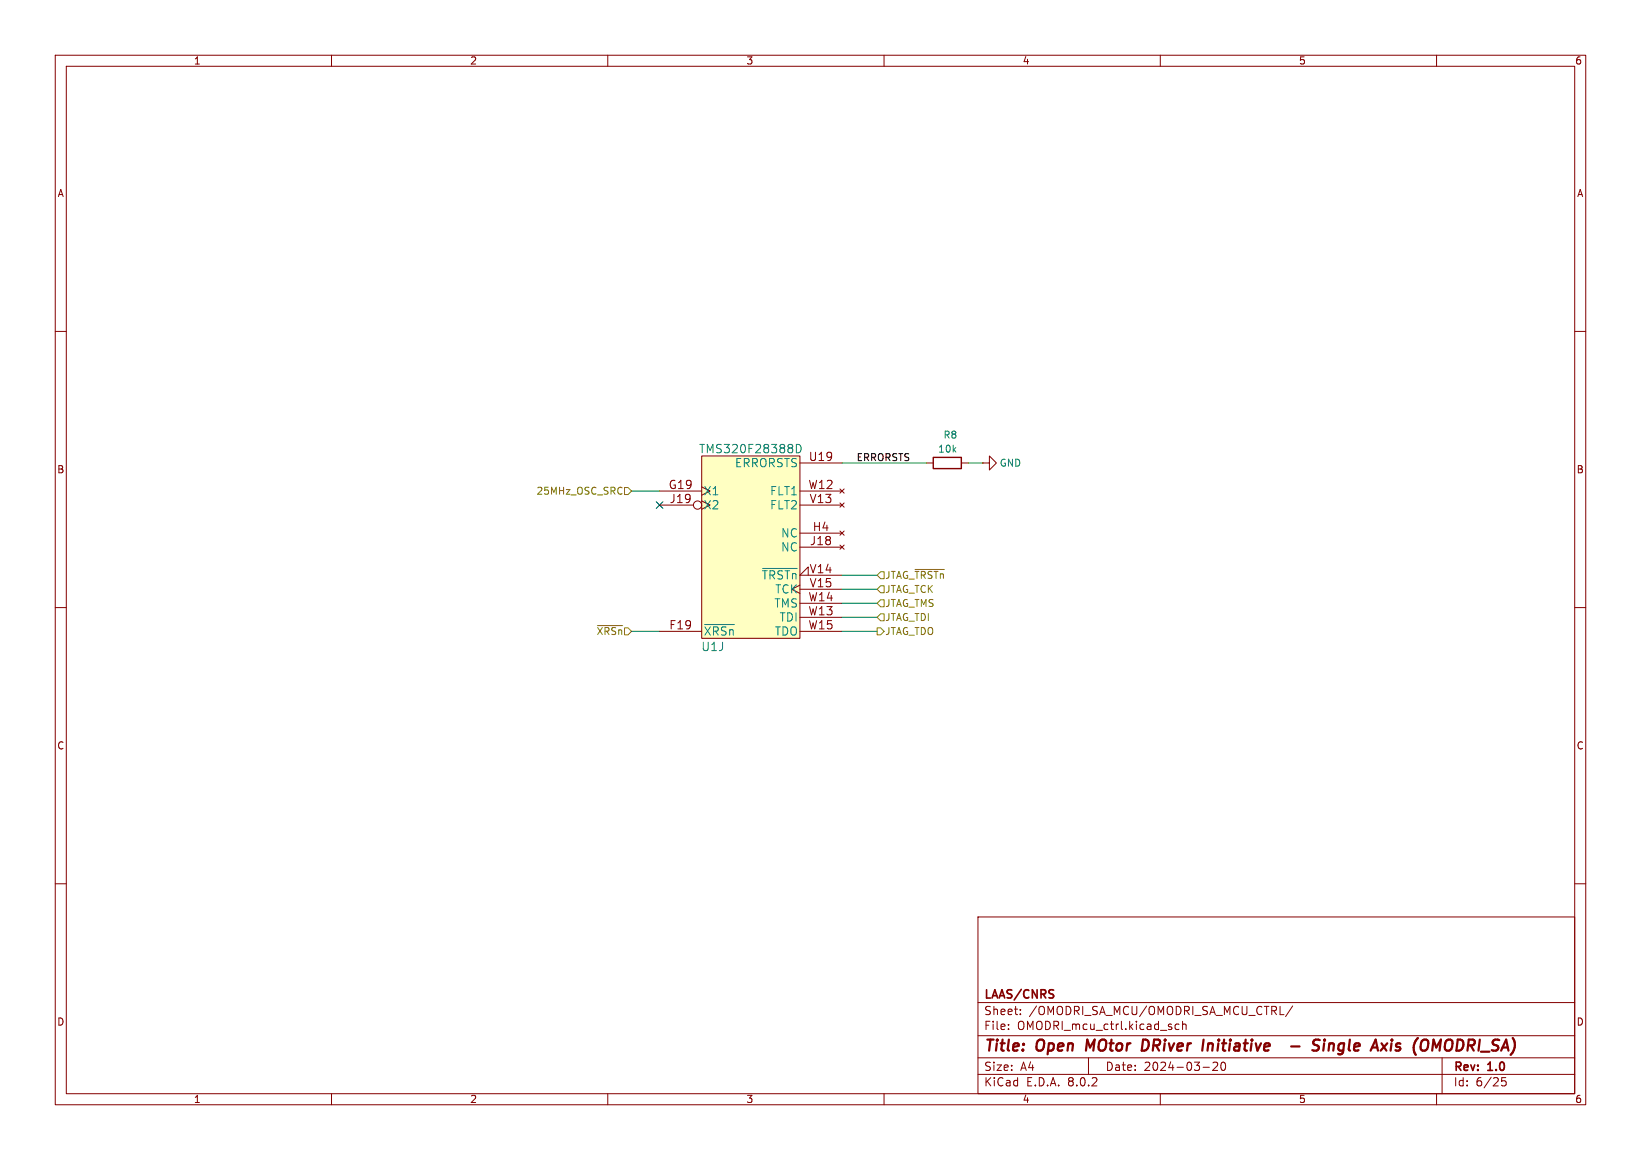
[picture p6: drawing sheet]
<svg xmlns="http://www.w3.org/2000/svg" width="297mm" height="210mm" viewBox="0 0 297 210" stroke-linecap="round" stroke-linejoin="round" font-family="sans-serif">
<g fill="none" stroke="#840000" stroke-width=".18">
<path d="M10 10h277v190h-277zM12 12h273v186h-273zM60 10v2M110 10v2M160 10v2M210 10v2M260 10v2M10 60h2M285 60h2M167.6 83.8h1.3M174 83.8h1.3M177.8 83.8h1.3v-1.2l1.2 1.2-1.2 1.3v-1.3"/>
<path d="M177.8 83.8h.1M10 110h2M285 110h2M10 160h2M285 160h2M177 166h108v32h-108zM60 198v2M110 198v2M160 198v2M177 194.5h108M177 191.5h108M177 187.5h108"/>
<path d="M177 181.5h108M182.5 186.3v.1M182.5 185.5v.1M184.7 183.6v.1M184.7 182.8v.1M197 191.5v3M210 198v2M213.4 185.5l-.4-.1-.3 .3v.4l.1 .2h.6M214 185.5l.2-.1 .4 .1 .1 .9M214 184.9v1.5M217.7 193.2h1.2M219.5 192.4l.6-.1 .2 .1 .1 .3-.9 1.1h.9"/>
<path d="M221.2 192.4l.1-.1a.8 .8 0 0 1 .5 .7 .8 .8 0 0 1-.5 .8 1 1 0 0 1-.1-1.4zM231.7 183.7h.7M234 182.1l-1.3 2M260 198v2M261 191.5v6.5M272.5 195.1h-.7l-.1 .7 .3-.1h.5l.1 .3-.1 .5-.2 .1-.6-.1"/>
</g>
<g fill="none" stroke="#840000" stroke-width=".4">
<path d="M196.8 188.2l-.3 2M207.6 188.3l-.7-.1-.3 2h.5l.5-.3M218.7 188.9l-.2 1.3M219.3 188.9l-.6 .2M233.7 189.4h1.5M238.9 188.3a.85 .85 0 0 0-1.1 .1l-.1 .4v.2M239.7 188.9l-.2 1.3M239.7 188.2v.2M239.7 188.2l-.1 .1 .1 .1M239.7 188.2l.1 .1-.1 .1M240.6 189.1a.49 .49 0 0 1 .8 .1l-.1 1M240.6 188.9l-.2 1.3"/>
<path d="M251.9 188.2l-.1 .1 .1 .1M251.9 188.2l.1 .1-.1 .1M251.9 188.2v.2M252.6 190.1l.5 .1M253.3 188.9l-.5 .1-.1 .3v.1l.5 .1M261.6 188.9l-.1 1"/>
</g>
<path d="M168.9 82.8h5.1v2h-5.1z" fill="none" stroke="#840000" stroke-width=".25"/>
<path d="M127 82.6h17.8v33h-17.8z" fill="#ffffc2"/>
<g fill="none" stroke="#840000" stroke-width=".18">
<path d="M119.4 88.9h7.6M119.4 91.4h6.1M127 82.6h17.8v33h-17.8zM144.8 88.9h7.6M144.8 96.5h7.6M144.8 99.1h7.6M144.8 91.4h7.6M144.8 83.8h7.6M152 96.1l.8 .8M152 98.7l.8 .7M152 91.1l.8 .7M152 88.5l.8 .8"/>
<path d="M152.8 96.1l-.8 .8M152.8 98.7l-.8 .7M152.8 91.1l-.8 .7M152.8 88.5l-.8 .8M119.4 114.3h7.6M144.8 114.3h7.6M144.8 106.7h7.6M144.8 111.8h7.6M144.8 109.2h7.6M146.3 104.1v-1.5l-1.5 1.5h7.6"/>
<circle cx="126.3" cy="91.4" r=".75"/>
</g>
<path d="M144.1 80.5a.77 .77 0 0 1 .9 .7 .77 .77 0 0 1-.9 .8zM127.5 113.1h5.4M138 102.9h6.3" fill="none" stroke="#008484" stroke-width=".18"/>
<path d="M113 88.3h.7l.6 .6-.6 .6h-.7zM108.1 113.3h4.6M158.7 113.7h.7l.6 .6-.6 .6h-.7zM159.4 108.6h.6v1.3h-.6l-.7-.7zM159.4 103.5h.6v1.3h-.6l-.7-.7zM159.4 106h.6v1.3h-.6l-.7-.6zM159.4 111.1h.6v1.3h-.6l-.7-.6zM165.6 103.1h5.3" fill="none" stroke="#848400" stroke-width=".18"/>
<path d="M114.3 88.9h5.1M152.4 83.8h15.2M175.3 83.8h2.5M114.3 114.3h5.1M152.4 106.7h6.3M152.4 109.2h6.3M152.4 111.8h6.3M152.4 104.1h6.3M152.4 114.3h6.3" fill="none" stroke="#008400" stroke-width=".18"/>
<path d="M118.8 90.8l1.2 1.2M120 90.8l-1.2 1.2" fill="none" stroke="#000084" stroke-width=".18"/>
<g font-size="2.8" fill="#840000">
<text x="178" y="190.9">Title:</text>
<text x="187.7" y="190.9">Open</text>
<text x="197.4" y="190.9">MOtor</text>
<text x="208.3" y="190.9">DRiver</text>
<text x="220.1" y="190.9">Initiative</text>
<text x="237.7" y="190.9">-</text>
<text x="242.5" y="190.9">Single</text>
<text x="254" y="190.9">Axis</text>
<text x="262.2" y="190.9">(OMODRI_SA)</text>
</g>
<g font-size="2.1" fill="#008484">
<text x="126.4" y="82.3">TMS320F28388D</text>
<text x="127.3" y="89.9">X1</text>
<text x="133" y="84.8">ERRORSTS</text>
<text x="139.3" y="89.9">FLT1</text>
<text x="127.3" y="92.4">X2</text>
<text x="139.3" y="92.4">FLT2</text>
<text x="141.3" y="97.5">NC</text>
<text x="141.3" y="100">NC</text>
<text x="137.8" y="105.1">~{TRSTn}</text>
<text x="140.2" y="107.7">TCK</text>
<text x="140.1" y="110.2">TMS</text>
<text x="141" y="112.7">TDI</text>
<text x="126.9" y="118.1">U1J</text>
<text x="127.3" y="115.3">~{XRSn}</text>
<text x="140.2" y="115.3">TDO</text>
</g>
<g font-size="2.1" fill="#840000">
<text x="146.3" y="83.6">U19</text>
<text x="120.9" y="88.6">G19</text>
<text x="146.2" y="88.6">W12</text>
<text x="121.1" y="91.2">J19</text>
<text x="146.4" y="91.2">V13</text>
<text x="146.5" y="98.8">J18</text>
<text x="147" y="96.3">H4</text>
<text x="146.4" y="103.9">V14</text>
<text x="146.4" y="106.4">V15</text>
<text x="146.2" y="111.5">W13</text>
<text x="146.2" y="109">W14</text>
<text x="121" y="114">F19</text>
<text x="146.2" y="114">W15</text>
<text x="178" y="184">Sheet:</text>
<text x="178" y="181.2">LAAS/CNRS</text>
<text x="186.2" y="184">/OMODRI_SA_MCU/OMODRI_SA_MCU_CTRL/</text>
<text x="178" y="186.7">File:</text>
<text x="184.1" y="186.7">OMODRI_mcu_ctrl.kicad_sch</text>
<text x="178" y="196.9">KiCad</text>
<text x="178" y="194.1">Size:</text>
<text x="184.7" y="194.1">A4</text>
<text x="185.7" y="196.9">E.D.A.</text>
<text x="193.3" y="196.9">8.0.2</text>
<text x="200" y="194.1">Date:</text>
<text x="207" y="194.1">2024-03-20</text>
<text x="263" y="194.3">Rev:</text>
<text x="263" y="196.9">Id:</text>
<text x="267.1" y="196.9">6/25</text>
<text x="269.4" y="194.3">1.0</text>
</g>
<g font-size="1.8" fill="#840000">
<text x="35" y="11.9">1</text>
<text x="85" y="11.9">2</text>
<text x="135" y="11.9">3</text>
<text x="185" y="11.9">4</text>
<text x="235" y="11.9">5</text>
<text x="285" y="11.9">6</text>
<text x="10.3" y="35.9">A</text>
<text x="285.3" y="35.9">A</text>
<text x="10.3" y="85.9">B</text>
<text x="285.3" y="85.9">B</text>
<text x="10.3" y="135.9">C</text>
<text x="285.3" y="135.9">C</text>
<text x="10.3" y="185.9">D</text>
<text x="285.3" y="185.9">D</text>
<text x="35" y="199.9">1</text>
<text x="85" y="199.9">2</text>
<text x="135" y="199.9">3</text>
<text x="185" y="199.9">4</text>
<text x="235" y="199.9">5</text>
<text x="285" y="199.9">6</text>
</g>
<text font-size="1.8" x="154.9" y="83.6">ERRORSTS</text>
<g font-size="1.8" fill="#008484">
<text x="169.7" y="82.1">10k</text>
<text x="170.7" y="79.6">R8</text>
<text x="180.8" y="84.7">GND</text>
</g>
<g font-size="1.8" fill="#848400">
<text x="97" y="89.8">25MHz_OSC_SRC</text>
<text x="160.1" y="105">JTAG_~{TRSTn}</text>
<text x="160.1" y="107.5">JTAG_TCK</text>
<text x="160.1" y="110.1">JTAG_TMS</text>
<text x="160.1" y="112.6">JTAG_TDI</text>
<text x="107.9" y="115.2">~{XRSn}</text>
<text x="160.1" y="115.2">JTAG_TDO</text>
</g>
</svg>
